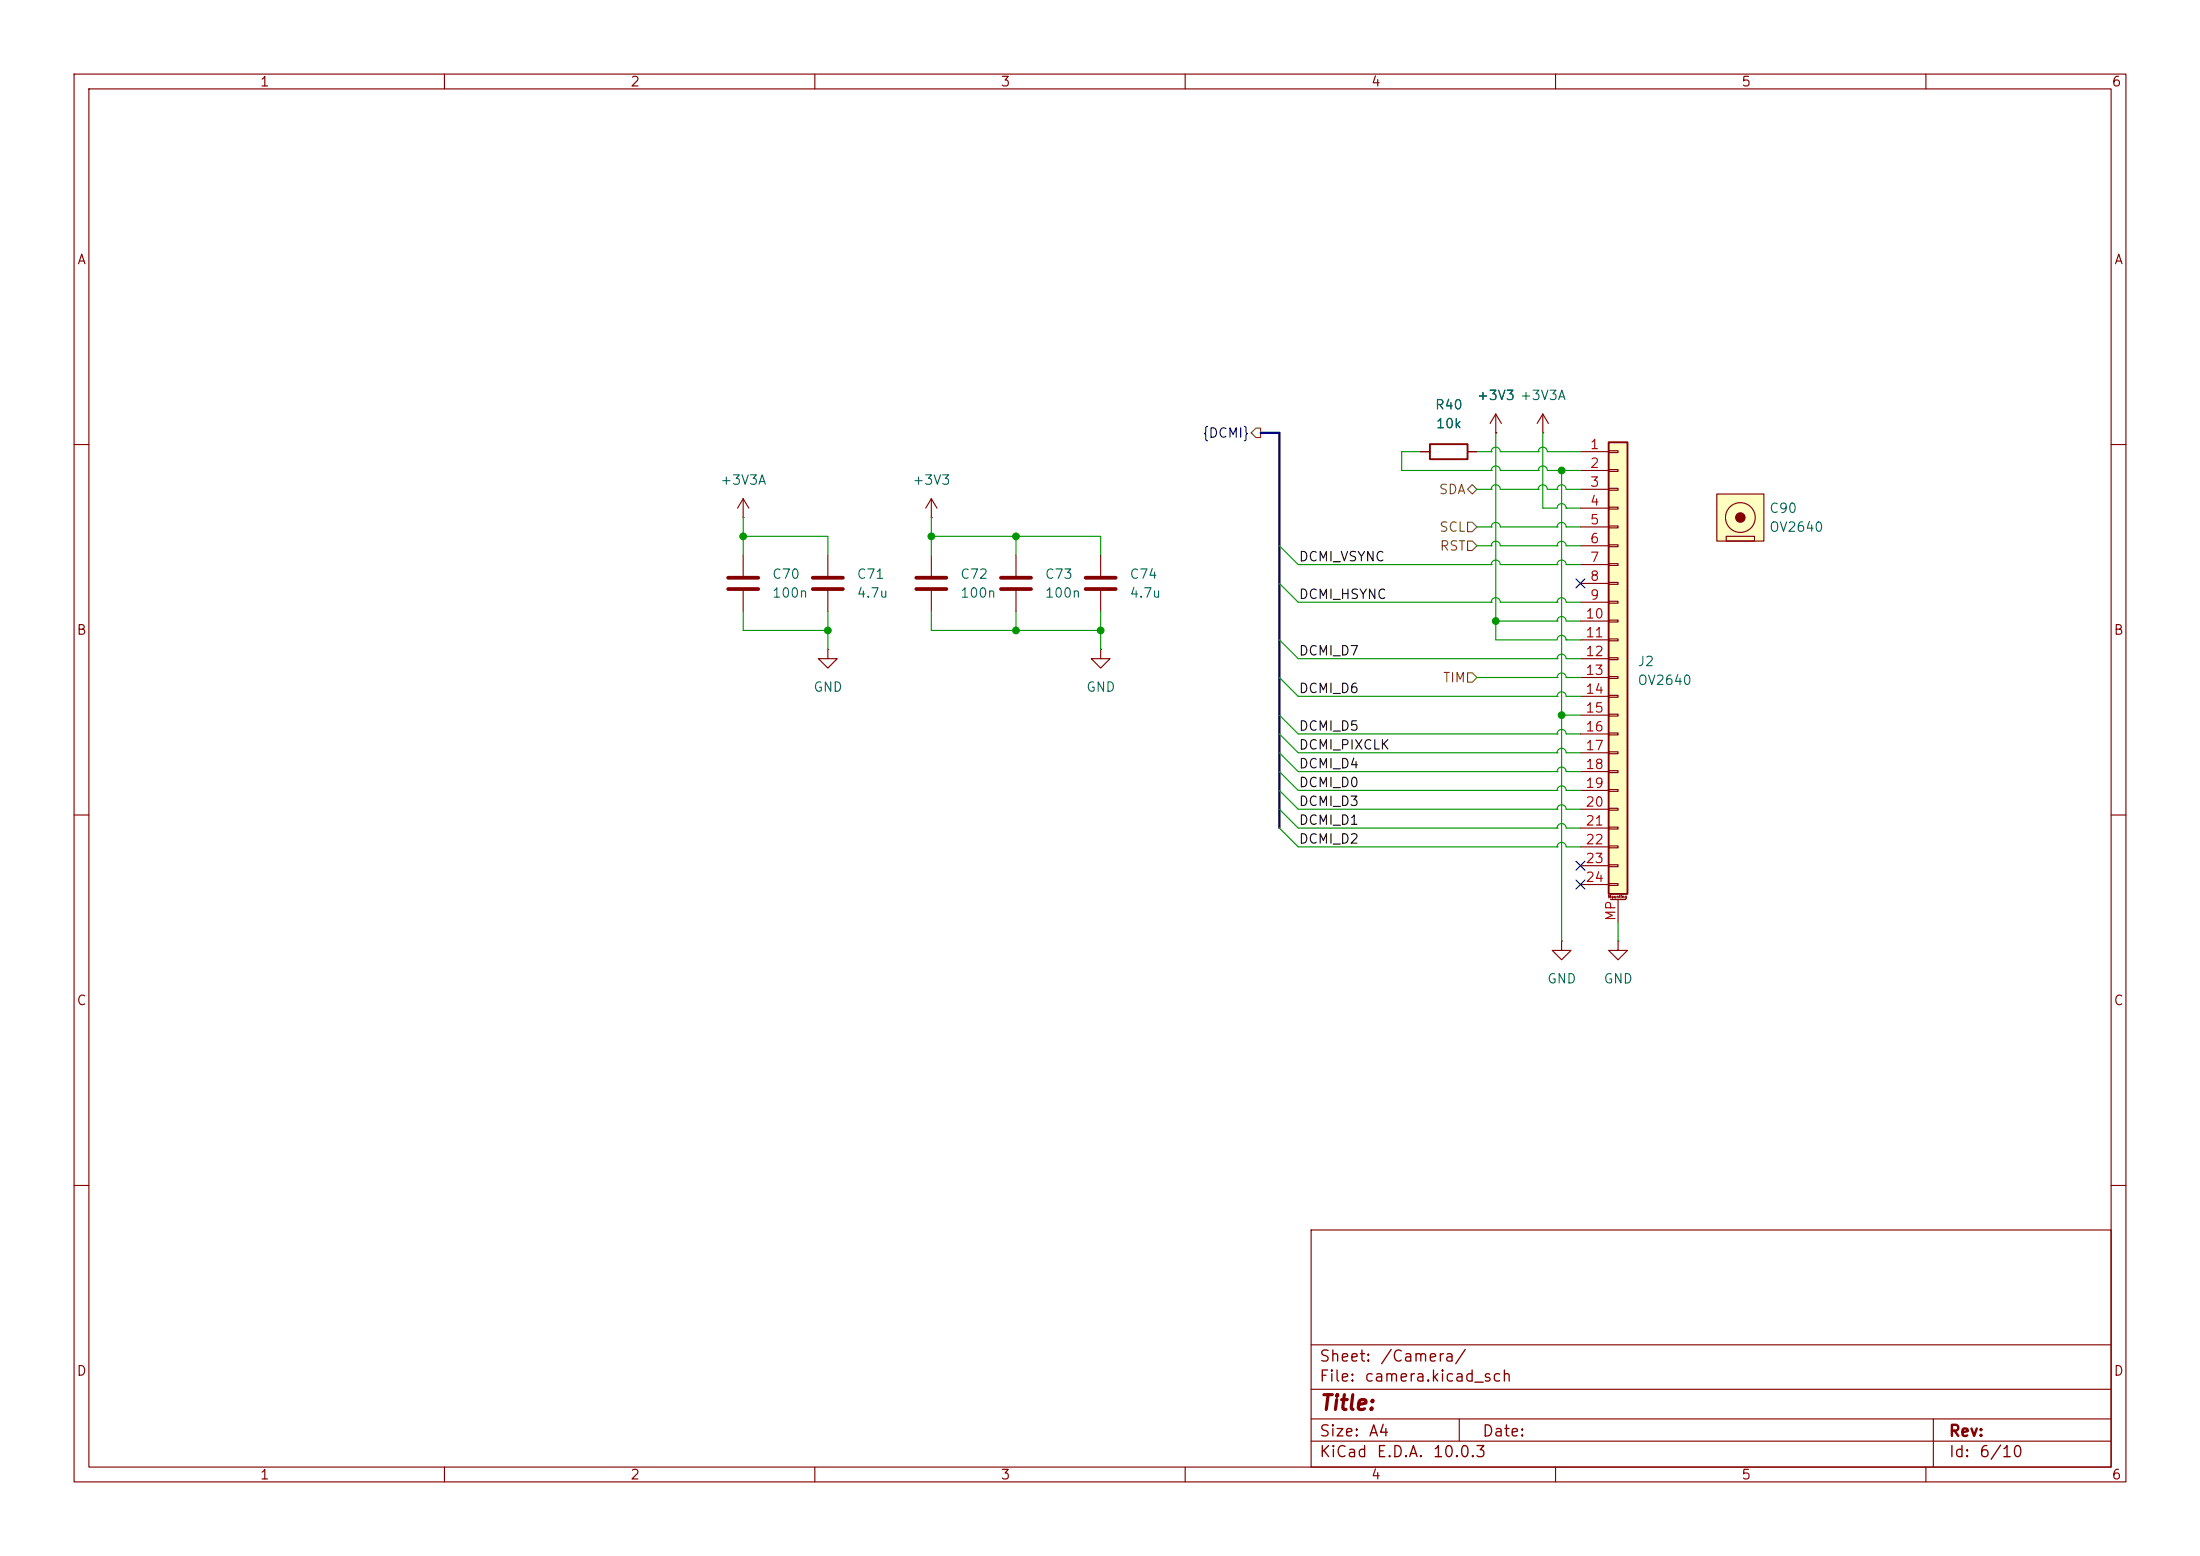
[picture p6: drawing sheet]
<svg xmlns="http://www.w3.org/2000/svg" width="297mm" height="210mm" viewBox="0 0 297 210" stroke-linecap="round" stroke-linejoin="round" font-family="sans-serif">
<g fill="none" stroke="#840000" stroke-width=".15">
<path d="M10 10h277v190h-277zM12 12h273v186h-273zM60 10v2M110 10v2M160 10v2M210 10v2M260 10v2M10 60h2M285 60h2M10 110h2M285 110h2M10 160h2"/>
<path d="M177 166h108v32h-108zM285 160h2M60 198v2M110 198v2M160 198v2M177 194.5h108M177 191.5h108M177 187.5h108M177 181.5h108M197 191.5v3M210 198v2M260 198v2"/>
<path d="M261 191.5v6.5"/>
</g>
<path d="M231.8 66.7h6.3v6.3h-6.3z" fill="#ffffc2"/>
<g fill="none" stroke="#840000" stroke-width=".15">
<path d="M201.9 58.4h.1M201.9 55.9l-.7 1.3M201.9 55.9l.8 1.3M201.9 55.9v2.5M125.7 74.9v2.8M125.7 79.8v2.8M231.8 66.7h6.3v6.3h-6.3zM233 72.4h3.9v.6h-3.9zM210.8 127v1.3h1.3l-1.3 1.2-1.3-1.2h1.3M210.8 127h.1M218.4 127v1.3h1.3l-1.3 1.2-1.2-1.2h1.2M218.4 127h.1"/>
<circle cx="234.9" cy="69.9" r="2.01"/>
</g>
<circle cx="234.9" cy="69.8" r=".63" fill="#840000" stroke="#840000" stroke-width=".15"/>
<path d="M123.7 78h4.1M123.7 79.5h4.1" fill="none" stroke="#840000" stroke-width=".51"/>
<path d="M217.2 59.7h2.5v61h-2.5z" fill="#ffffc2"/>
<path d="M193 59.9h5.1v2.1h-5.1zM217.2 59.7h2.5v61h-2.5z" fill="none" stroke="#840000" stroke-width=".25"/>
<g fill="none" stroke="#840000" stroke-width=".15">
<path d="M201.9 58.4h.1M208.3 58.4h.1M208.3 55.9l-.8 1.3M208.3 55.9l.7 1.3M208.3 55.9v2.5M100.3 69.9h.1M100.3 67.3l-.7 1.3M100.3 67.3l.8 1.3M100.3 67.3v2.6M100.3 74.9v2.8M100.3 79.8v2.8M111.8 74.9v2.8"/>
<path d="M111.8 79.8v2.8M125.7 69.9h.1M125.7 67.3l-.7 1.3M125.7 67.3l.8 1.3M125.7 67.3v2.6M137.2 74.9v2.8M137.2 79.8v2.8M148.6 74.9v2.8M148.6 79.8v2.8M191.8 61h1.2M198.1 61h1.3M213.4 61h3.8"/>
<path d="M213.4 63.5h3.8M213.4 66h3.8M213.4 68.6h3.8M213.4 71.1h3.8M213.4 73.7h3.8M213.4 76.2h3.8M213.4 78.7h3.8M217.2 60.8h1.2v.3h-1.2zM217.2 63.4h1.2v.2h-1.2zM217.2 65.9h1.2v.3h-1.2zM217.2 68.5h1.2v.2h-1.2zM217.2 71h1.2v.2h-1.2z"/>
<path d="M217.2 73.5h1.2v.3h-1.2zM217.2 76.1h1.2v.2h-1.2zM217.2 78.6h1.2v.3h-1.2zM111.8 87.6v1.3h1.2l-1.2 1.3-1.3-1.3h1.3M111.8 87.6h.1M148.6 87.6v1.3h1.3l-1.3 1.3-1.3-1.3h1.3M148.6 87.6h.1M213.4 81.3h3.8M213.4 83.8h3.8M213.4 86.4h3.8M213.4 88.9h3.8M213.4 91.4h3.8"/>
<path d="M213.4 94h3.8M213.4 96.5h3.8M213.4 99.1h3.8M217.2 81.2h1.2v.2h-1.2zM217.2 83.7h1.2v.2h-1.2zM217.2 86.2h1.2v.3h-1.2zM217.2 88.8h1.2v.2h-1.2zM217.2 91.3h1.2v.3h-1.2zM217.2 93.9h1.2v.2h-1.2zM217.2 96.4h1.2v.2h-1.2zM217.2 98.9h1.2v.3h-1.2zM213.4 101.6h3.8"/>
<path d="M213.4 104.1h3.8M213.4 106.7h3.8M213.4 109.2h3.8M213.4 111.8h3.8M213.4 114.3h3.8M213.4 116.8h3.8M213.4 119.4h3.8M217.2 101.5h1.2v.2h-1.2zM217.2 104h1.2v.3h-1.2zM217.2 106.6h1.2v.2h-1.2zM217.2 109.1h1.2v.2h-1.2zM217.2 111.6h1.2v.3h-1.2z"/>
<path d="M217.2 114.2h1.2v.2h-1.2zM217.2 116.7h1.2v.3h-1.2zM217.2 119.3h1.2v.2h-1.2zM217.4 121.4h2.1M218.4 121.4v3.1"/>
</g>
<path d="M98.3 78h4.1M98.3 79.5h4.1M109.7 78h4.1M109.7 79.5h4.1M135.1 78h4.1M135.1 79.5h4.1M146.6 78h4M146.6 79.5h4" fill="none" stroke="#840000" stroke-width=".51"/>
<path d="M169.5 57.8h.7v1.3h-.7l-.6-.7zM198.1 73h.7l.6 .7-.6 .6h-.7zM198.1 66l.7-.6 .6 .6-.6 .7zM198.1 70.5h.7l.6 .6-.6 .7h-.7zM198.1 90.8h.7l.6 .6-.6 .7h-.7z" fill="none" stroke="#725600" stroke-width=".15"/>
<path d="M170.2 58.4h2.5v53.4" fill="none" stroke="#000084" stroke-width=".3"/>
<g fill="none" stroke="#009600" stroke-width=".15">
<path d="M201.9 58.4v28h8.3a.61 .61 0 0 1 .6-.6 .61 .61 0 0 1 .6 .6M208.3 58.4v10.2h1.9a.61 .61 0 0 1 .6-.6 .61 .61 0 0 1 .6 .6M100.3 69.9v5M100.3 72.4h11.5v2.5M125.7 72.4h22.9v2.5M125.7 69.9v5M137.2 72.4v2.5M172.7 73.7l2.6 2.5h26M172.7 78.7l2.6 2.6h26M191.8 61h-2.6v2.5h12.1M199.4 61h1.9M199.4 71.1h1.9"/>
<path d="M199.4 73.7h1.9M199.4 66h1.9M201.3 61h.1M201.3 61a.61 .61 0 0 1 .6-.6 .61 .61 0 0 1 .6 .6h5.2M201.3 71.1h.1M201.3 71.1a.61 .61 0 0 1 .6-.6 .61 .61 0 0 1 .6 .6h7.7M201.3 73.7h.1M201.3 73.7a.61 .61 0 0 1 .6-.6 .61 .61 0 0 1 .6 .6h7.7M201.3 63.5h.1M201.3 63.5a.61 .61 0 0 1 .6-.6 .61 .61 0 0 1 .6 .6h5.2M201.3 66h.1M201.3 66a.61 .61 0 0 1 .6-.6 .61 .61 0 0 1 .6 .6h5.2"/>
<path d="M201.3 76.2h.1M201.3 76.2a.61 .61 0 0 1 .6-.6 .61 .61 0 0 1 .6 .6h7.7M207.7 61h.1M207.7 61a.61 .61 0 0 1 .6-.6 .61 .61 0 0 1 .6 .6h4.5M207.7 63.5h.1M207.7 63.5a.61 .61 0 0 1 .6-.6 .61 .61 0 0 1 .6 .6h4.5M207.7 66h.1M207.7 66a.61 .61 0 0 1 .6-.6 .61 .61 0 0 1 .6 .6h1.3M210.2 71.1h.1M210.2 71.1a.61 .61 0 0 1 .6-.6 .61 .61 0 0 1 .6 .6h2M210.2 73.7h.1M210.2 73.7a.61 .61 0 0 1 .6-.6 .61 .61 0 0 1 .6 .6h2"/>
<path d="M210.2 66h.1M210.2 66a.61 .61 0 0 1 .6-.6 .61 .61 0 0 1 .6 .6h2M210.2 76.2h.1M210.2 76.2a.61 .61 0 0 1 .6-.6 .61 .61 0 0 1 .6 .6h2M210.8 63.5v63.5M211.4 68.6h.1M211.4 68.6h2M100.3 82.6v2.5h11.5M111.8 82.6v5M125.7 82.6v2.5h22.9M137.2 82.6v2.5M148.6 82.6v5"/>
<path d="M172.7 91.4l2.6 2.6h34.9M172.7 86.4l2.6 2.5h34.9M172.7 99.1l2.6 2.5h34.9M172.7 96.5l2.6 2.6h34.9M199.4 91.4h10.8M201.3 81.3h.1M201.3 81.3a.61 .61 0 0 1 .6-.6 .61 .61 0 0 1 .6 .6h7.7M201.9 83.8h8.3M210.2 83.8h.1M210.2 83.8a.61 .61 0 0 1 .6-.6 .61 .61 0 0 1 .6 .6h2M210.2 94h.1M210.2 94a.61 .61 0 0 1 .6-.6 .61 .61 0 0 1 .6 .6h2"/>
<path d="M210.2 88.9h.1M210.2 88.9a.61 .61 0 0 1 .6-.6 .61 .61 0 0 1 .6 .6h2M210.2 91.4h.1M210.2 91.4a.61 .61 0 0 1 .6-.6 .61 .61 0 0 1 .6 .6h2M210.2 81.3h.1M210.2 81.3a.61 .61 0 0 1 .6-.6 .61 .61 0 0 1 .6 .6h2M210.2 99.1h.1M210.2 99.1a.61 .61 0 0 1 .6-.6 .61 .61 0 0 1 .6 .6h2M210.8 96.5h2.6M211.4 86.4h.1M211.4 86.4h2M172.7 104.1l2.6 2.6h34.9"/>
<path d="M172.7 106.7l2.6 2.5h34.9M172.7 109.2l2.6 2.6h34.9M172.7 111.8l2.6 2.5h34.9M172.7 101.6l2.6 2.5h34.9M210.2 106.7h.1M210.2 106.7a.61 .61 0 0 1 .6-.6 .61 .61 0 0 1 .6 .6h2M210.2 101.6h.1M210.2 101.6a.61 .61 0 0 1 .6-.6 .61 .61 0 0 1 .6 .6h2M210.2 109.2h.1M210.2 109.2a.61 .61 0 0 1 .6-.6 .61 .61 0 0 1 .6 .6h2M210.2 111.8h.1M210.2 111.8a.61 .61 0 0 1 .6-.6 .61 .61 0 0 1 .6 .6h2"/>
<path d="M210.2 114.3h.1M210.2 114.3a.61 .61 0 0 1 .6-.6 .61 .61 0 0 1 .6 .6h2M210.2 104.1h.1M210.2 104.1a.61 .61 0 0 1 .6-.6 .61 .61 0 0 1 .6 .6h2M218.4 124.5v2.5"/>
</g>
<path d="M212.8 78.1l1.2 1.2M214 78.1l-1.2 1.2M212.8 116.2l1.2 1.2M212.8 118.8l1.2 1.2M214 116.2l-1.2 1.2M214 118.8l-1.2 1.2" fill="none" stroke="#000084" stroke-width=".15"/>
<g fill="#009600" stroke="#009600" stroke-width=".14">
<circle cx="100.3" cy="72.4" r=".46"/>
<circle cx="137.2" cy="72.4" r=".46"/>
<circle cx="111.8" cy="85.1" r=".46"/>
<circle cx="137.2" cy="85.1" r=".46"/>
<circle cx="148.6" cy="85.1" r=".46"/>
<circle cx="125.7" cy="72.4" r=".46"/>
<circle cx="210.8" cy="63.5" r=".46"/>
<circle cx="210.8" cy="96.5" r=".46"/>
<circle cx="201.9" cy="83.8" r=".46"/>
</g>
<text font-size="2" fill="#840000" x="178" y="190.8">Title:</text>
<g font-size="1.5" fill="#840000">
<text x="178" y="184.2">Sheet:</text>
<text x="186.2" y="184.2">/Camera/</text>
<text x="178" y="186.9">File:</text>
<text x="184.1" y="186.9">camera.kicad_sch</text>
<text x="178" y="197.1">KiCad</text>
<text x="178" y="194.3">Size:</text>
<text x="184.7" y="194.3">A4</text>
<text x="185.7" y="197.1">E.D.A.</text>
<text x="193.3" y="197.1">10.0.3</text>
<text x="200" y="194.3">Date:</text>
<text x="263" y="194.3">Rev:</text>
<text x="263" y="197.1">Id:</text>
<text x="267.1" y="197.1">6/10</text>
</g>
<g font-size="1.3" fill="#840000">
<text x="35" y="12">1</text>
<text x="85" y="12">2</text>
<text x="135" y="12">3</text>
<text x="185" y="12">4</text>
<text x="235" y="12">5</text>
<text x="285" y="12">6</text>
<text x="10.3" y="36">A</text>
<text x="285.3" y="36">A</text>
<text x="10.3" y="86">B</text>
<text x="285.3" y="86">B</text>
<text x="10.3" y="136">C</text>
<text x="285.3" y="136">C</text>
<text x="10.3" y="186">D</text>
<text x="285.3" y="186">D</text>
<text x="35" y="200">1</text>
<text x="85" y="200">2</text>
<text x="135" y="200">3</text>
<text x="185" y="200">4</text>
<text x="235" y="200">5</text>
<text x="285" y="200">6</text>
</g>
<text font-size="1.3" fill="#000084" x="162.2" y="59.4">{DCMI}</text>
<g font-size="1.3" fill="#006464">
<text x="193.6" y="55.6">R40</text>
<text x="193.8" y="58.1">10k</text>
<text x="199.3" y="54.3">+3V3 +3V3A</text>
<text x="199.3" y="54.3">+3V3</text>
<text x="97.1" y="65.7">+3V3A</text>
<text x="123.1" y="65.7">+3V3</text>
<text x="238.8" y="69.6">C90</text>
<text x="238.8" y="72.1">OV2640</text>
<text x="104.1" y="81">100n</text>
<text x="104.1" y="78.4">C70</text>
<text x="115.6" y="78.4">C71</text>
<text x="115.6" y="81">4.7u</text>
<text x="129.5" y="81">100n</text>
<text x="129.5" y="78.4">C72</text>
<text x="141" y="81">100n</text>
<text x="141" y="78.4">C73</text>
<text x="152.4" y="78.4">C74</text>
<text x="152.4" y="81">4.7u</text>
<text x="109.7" y="93.7">GND</text>
<text x="146.6" y="93.7">GND</text>
<text x="221" y="90.2">J2</text>
<text x="221" y="92.8">OV2640</text>
<text x="208.8" y="133.1">GND</text>
<text x="216.4" y="133.1">GND</text>
</g>
<g font-size="1.3" fill="#a90000">
<text x="214.6" y="60.9">1</text>
<text x="214.6" y="63.5">2</text>
<text x="214.6" y="66">3</text>
<text x="214.6" y="68.6">4</text>
<text x="214.6" y="71.1">5</text>
<text x="214.6" y="73.6">6</text>
<text x="214.6" y="76.2">7</text>
<text x="214" y="83.8">10</text>
<text x="214.6" y="78.7">8</text>
<text x="214.6" y="81.3">9</text>
<text x="214" y="86.3">11</text>
<text x="214" y="88.9">12</text>
<text x="214" y="91.4">13</text>
<text x="214" y="94">14</text>
<text x="214" y="96.5">15</text>
<text x="214" y="99">16</text>
<text x="214" y="101.6">17</text>
<text x="214" y="104.1">18</text>
<text x="214" y="106.7">19</text>
<text x="214" y="109.2">20</text>
<text x="214" y="111.7">21</text>
<text x="214" y="114.3">22</text>
<text x="214" y="116.8">23</text>
<text x="214" y="119.4">24</text>
<text x="218.4" y="124.4" transform="rotate(-90 218.4 124.4)">MP</text>
</g>
<g font-size="1.3" fill="#725600">
<text x="194.2" y="67">SDA</text>
<text x="194.2" y="72.1">SCL</text>
<text x="194.3" y="74.6">RST</text>
<text x="194.7" y="92.4">TIM</text>
</g>
<g font-size="1.3" fill="#0f0f0f">
<text x="175.3" y="76.1">DCMI_VSYNC</text>
<text x="175.3" y="81.2">DCMI_HSYNC</text>
<text x="175.3" y="88.8">DCMI_D7</text>
<text x="175.3" y="93.9">DCMI_D6</text>
<text x="175.3" y="98.9">DCMI_D5</text>
<text x="175.3" y="101.5">DCMI_PIXCLK</text>
<text x="175.3" y="106.6">DCMI_D0</text>
<text x="175.3" y="104">DCMI_D4</text>
<text x="175.3" y="111.6">DCMI_D1</text>
<text x="175.3" y="109.1">DCMI_D3</text>
<text x="175.3" y="114.2">DCMI_D2</text>
</g>
<text font-size=".4" fill="#840000" x="217.1" y="121.3">Mounting</text>
</svg>
